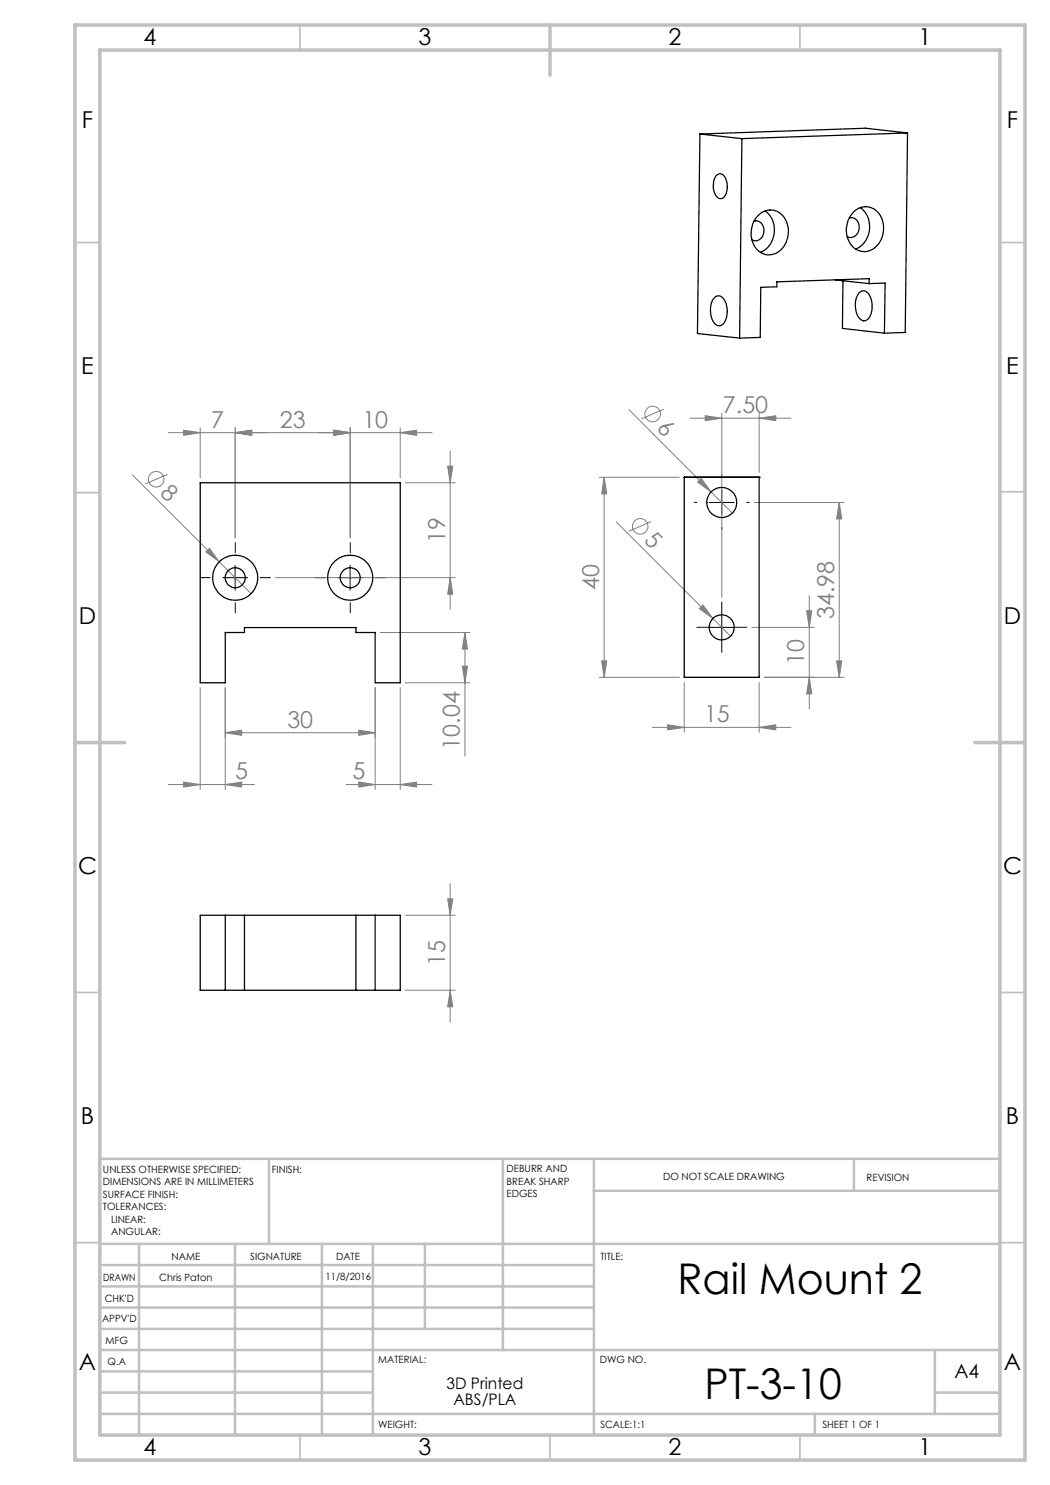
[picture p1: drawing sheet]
<svg xmlns="http://www.w3.org/2000/svg" width="210mm" height="297mm" viewBox="0 0 210 297" stroke-linecap="round" stroke-linejoin="round" font-family="sans-serif">
<g fill="none" stroke="#808080" stroke-width=".2">
<path d="M26.5 95l23.7 23.7M33.4 94.9l-4.4 1.9M33.7 86.5h52.7M36.7 86l3.3 .5-3.3 .6zM40 85.5v10.1M47 86.5l3.3-.5v1.1zM47 85.5v22.1M66.7 86l3.3 .5-3.3 .6zM70 85.5v22.1M80 86.5l3.3-.5v1.1zM80 85.5v10.1M81 96.6h10.1"/>
<path d="M89.5 93.2h1.1l-.6 3.4zM90 90.2v31.7M119.8 95.5h16.1M120.8 95.5l.6 3.3h-1.1zM120.8 95.5v40M125.8 81.9l16.4 16.5M132.8 81.8l-4.5 1.9M138 83.6h20.2M140.2 95.7l2 2.7-2.7-2zM141 83.1l3.4 .5-3.4 .5zM142.2 98.4l4.3 4.2M144.4 82.7v36.8"/>
<path d="M151.8 83.6l3.4-.5v1zM151.8 82.7v11.8M41.2 110.4l.7-.7 2 2.7zM55 115.5h36.1M90 115.5l.6 3.3h-1.1zM123.3 104.4l22.8 22.8M130.2 104.3l-4.4 1.9M150.8 100.5h18M161.9 119.1v22.7M167.9 100.5l.4 3.3h-1zM167.9 100.5v35M40 137.5v20.4"/>
<path d="M45 137.5v20.4M75 137.5v20.4M76 126.5h18M80 137.5v20.4M81 136.6h13M92.5 133.2h1l-.5 3.4zM93 126.5v24.7M93 126.5l.5 3.3h-1zM119.8 135.5h16.1M120.3 132.2h1.1l-.6 3.3zM136.8 136.5v10M140.6 121l2 2.7-2.7-2z"/>
<path d="M150.4 125.5h12.4M151.8 136.5v10M152.9 135.5h15.9M161.3 122.2h1l-.4 3.3zM161.9 135.5l.4 3.3h-1zM167.3 132.2h1l-.4 3.3zM33.7 156.9h17.2M36.7 156.4l3.3 .5-3.3 .5zM45 146.5l3.3-.5v1.1zM45 146.5h30M45 156.9l3.3-.5v1zM69.2 156.9h17.2"/>
<path d="M71.8 146l3.2 .5-3.2 .6zM71.8 156.4l3.2 .5-3.2 .5zM80 156.9l3.3-.5v1zM130.5 145.5h27.7M133.5 145l3.3 .5-3.3 .5zM151.8 145.5l3.4-.5v1zM89.5 179.8h1.1l-.6 3.3zM90 176.7v27.7M81 198h10.1M81 183.1h10.1M90 198l.6 3.4h-1.1z"/>
<circle cx="31.2" cy="95.8" r="1.56"/>
<circle cx="130.5" cy="82.8" r="1.55"/>
<circle cx="128" cy="105.3" r="1.56"/>
</g>
<g fill="none" stroke="#000" stroke-width=".2" stroke-dasharray="15.2 1.3 1.3 1.3">
<path d="M144.4 95.5v-.5M42.1 115.5h-2M47.1 110.5v-2M52.1 115.5h2M65.1 115.5h-2M70.1 110.5v-2M75.1 115.5h2M139.4 100.5h-.5M144.4 105.5v.5M149.4 100.5h.5M47.1 120.5v2M70.1 120.5v2"/>
<path d="M141.9 125.5h-2.5M144.4 123v-2.5M144.4 128v2.5M146.9 125.5h2.5"/>
</g>
<path d="M144.4 98v5M44.6 115.5h4.9M47 113.1v4.9M67.6 115.5h4.9M70 113.1v4.9M141.9 100.5h4.9M141.9 125.5h4.9M144.4 123v5" fill="none" stroke="#000" stroke-width=".2"/>
<g fill="none" stroke="#c0c0c0" stroke-width=".35">
<path d="M60 5v5M160 5v5M15 48.5h5M200 48.5h5M15 98.5h5M200 98.4h5M15 198.5h5M200 198.5h5M15 248.5h5M200 248.5h5M60 287v5M110 287v5"/>
<path d="M160 287v5"/>
</g>
<g fill="none" stroke="#c0c0c0" stroke-width=".5">
<path d="M53.8 231.8v17M100.6 231.8v38.2M118.8 231.8v55.2M118.8 238.2h81.2M170.8 231.8v6.4M200 231.8h-180v55.2M20 248.8h180M20 257.3h98.8M20 253h98.8M27.8 248.8v38.2M47 248.8v38.2M64.4 248.8v38.2"/>
<path d="M74.6 248.8v38.2M85 248.8v17M20 265.8h98.8M20 261.5h98.8M20 278.5h54.6M20 274.3h54.6M20 270h180M187 278.5h13M187 270v12.8M20 282.8h180M163 282.8v4.2"/>
</g>
<path d="M15 5h190v287h-190zM20 10h180v277h-180zM110 5v10M15 148.5h10M195 148.5h10" fill="none" stroke="#c0c0c0" stroke-width=".7"/>
<g fill="#808080">
<path d="M140.2 95.7l2 2.7-2.7-2z"/>
<path d="M140.6 121l2 2.7-2.7-2z"/>
<path d="M41.2 110.4l.7-.7 2 2.7z"/>
<path d="M151.8 83.6l3.4-.5v1zM141 83.1l3.4 .5-3.4 .5z"/>
<path d="M36.7 86l3.3 .5-3.3 .6zM47 86.5l3.3-.5v1.1z"/>
<path d="M47 86.5l3.3-.5v1.1zM66.7 86l3.3 .5-3.3 .6z"/>
<path d="M36.7 156.4l3.3 .5-3.3 .5zM45 156.9l3.3-.5v1z"/>
<path d="M71.8 156.4l3.2 .5-3.2 .5zM80 156.9l3.3-.5v1z"/>
<path d="M66.7 86l3.3 .5-3.3 .6zM80 86.5l3.3-.5v1.1z"/>
<path d="M120.3 132.2h1.1l-.6 3.3zM120.8 95.5l.6 3.3h-1.1zM161.9 135.5l.4 3.3h-1zM161.3 122.2h1l-.4 3.3zM167.3 132.2h1l-.4 3.3zM167.9 100.5l.4 3.3h-1z"/>
<path d="M93 126.5l.5 3.3h-1zM92.5 133.2h1l-.5 3.4z"/>
<path d="M90 198l.6 3.4h-1.1zM89.5 179.8h1.1l-.6 3.3z"/>
<path d="M89.5 93.2h1.1l-.6 3.4zM90 115.5l.6 3.3h-1.1z"/>
<path d="M45 146.5l3.3-.5v1.1zM71.8 146l3.2 .5-3.2 .6z"/>
<path d="M133.5 145l3.3 .5-3.3 .5zM151.8 145.5l3.4-.5v1z"/>
</g>
<g fill="none" stroke="#000" stroke-width=".25">
<path d="M140 26.8l-.5 39.9 8.4 .9M140 26.8l8.4 .9M143.3 35.1a1.15 1.15 0 0 1 1.2-.2 1.15 1.15 0 0 1 .7 1 3.4 3.4 0 0 1-.6 3.7 1.11 1.11 0 0 1-1.6-.9 3.9 3.9 0 0 1 .3-3.6zM148.4 27.7l-.5 39.9M181.5 26.6l-.5 39.9-4.1 .1M181.5 26.6l-33.1 1.1M181.5 26.6l-8.4-1-33.1 1.2M142.9 59.5a1.25 1.25 0 0 1 2.1 .6 4.5 4.5 0 0 1-.4 4.7 1.22 1.22 0 0 1-2-.6 4.4 4.4 0 0 1 .3-4.7zM150.8 44.2a1.85 1.85 0 0 1 1.8 2.8 1.58 1.58 0 0 1-2.2 1M151.4 43.3a3.4 3.4 0 0 1 3.6-1.2 3.4 3.4 0 0 1 2.5 2.8 4.7 4.7 0 0 1-3.2 6 3.7 3.7 0 0 1-4.1-3.6 5.6 5.6 0 0 1 1.2-4zM153 42.2a4.9 4.9 0 0 1-.9 8.3M167 56l6.8 .7"/>
<path d="M168.6 56.2l-.1 9.5 8.4 .9M169.9 43.6a1.81 1.81 0 0 1 1.7 .8 1.81 1.81 0 0 1 .1 1.9 1.62 1.62 0 0 1-2.3 1M170.7 42.4a3.4 3.4 0 0 1 3.5-.9 3.4 3.4 0 0 1 2.3 2.7 4.7 4.7 0 0 1-3.2 6.1 3.7 3.7 0 0 1-4-3.7 5.4 5.4 0 0 1 1.4-4.2zM171.8 58.6a1.27 1.27 0 0 1 2.2 .6 4.2 4.2 0 0 1-.5 4.7 1.4 1.4 0 0 1-2.1-1.1 4.5 4.5 0 0 1 .4-4.2zM172 41.6a4.9 4.9 0 0 1-.9 8.2M173.8 56.7v-1l-18.4 .7v1l-3.2 .1-.2 10-4.1 .1M173.8 56.7l3.2-.1-.1 10M40 96.6h40v40h-5v-10.1h-3.8v-1h-22.3v1h-3.9v10.1h-5zM136.8 95.5h.1M136.8 95.5v40h15v-40M136.8 95.5h15M151.8 95.5h.1"/>
<path d="M40 183.1h40v14.9h-40zM45 183.1v14.9M48.9 183.1v14.9M71.2 183.1v14.9M75 183.1v14.9"/>
<circle cx="47" cy="115.5" r="1.99"/>
<circle cx="47" cy="115.5" r="4.5"/>
<circle cx="70" cy="115.5" r="1.99"/>
<circle cx="70" cy="115.5" r="4.5"/>
<circle cx="144.3" cy="100.5" r="2.99"/>
<circle cx="144.3" cy="125.5" r="2.49"/>
</g>
<g font-size="8.5">
<text x="135.5" y="258.8">Rail Mount 2</text>
<text x="140.9" y="279.7">PT-3-10</text>
</g>
<g font-size="4.7">
<text x="28.7" y="9">4</text>
<text x="83.7" y="9">3</text>
<text x="133.7" y="9">2</text>
<text x="183.7" y="9">1</text>
<text x="16.4" y="25.5">F</text>
<text x="201.4" y="25.5">F</text>
<text x="16.2" y="74.8">E</text>
<text x="201.2" y="74.8">E</text>
<text x="15.8" y="124.8">D</text>
<text x="200.8" y="124.8">D</text>
<text x="15.6" y="174.8">C</text>
<text x="200.6" y="174.8">C</text>
<text x="16.2" y="224.8">B</text>
<text x="201.2" y="224.8">B</text>
<text x="15.8" y="274">A</text>
<text x="200.8" y="274">A</text>
<text x="28.7" y="291">4</text>
<text x="83.7" y="291">3</text>
<text x="133.7" y="291">2</text>
<text x="183.7" y="291">1</text>
</g>
<g font-size="4.7" fill="#808080">
<text x="144.6" y="82.6">7.50</text>
<text x="42.3" y="85.5">7</text>
<text x="56" y="85.5">23</text>
<text x="72.5" y="85.5">10</text>
<text x="131.2" y="85.8" transform="rotate(45 131.2 85.8)">6</text>
<text x="31.9" y="98.9" transform="rotate(45 31.9 98.9)">8</text>
<text x="89" y="108.6" transform="rotate(-90 89 108.6)">19</text>
<text x="128.7" y="108.3" transform="rotate(45 128.7 108.3)">5</text>
<text x="119.8" y="118" transform="rotate(-90 119.8 118)">40</text>
<text x="166.8" y="123.8" transform="rotate(-90 166.8 123.8)">34.98</text>
<text x="160.8" y="133" transform="rotate(-90 160.8 133)">10</text>
<text x="57.5" y="145.5">30</text>
<text x="92" y="149.9" transform="rotate(-90 92 149.9)">10.04</text>
<text x="140.8" y="144.4">15</text>
<text x="47" y="155.9">5</text>
<text x="70.5" y="155.9">5</text>
<text x="89" y="193.1" transform="rotate(-90 89 193.1)">15</text>
</g>
<text font-size="3.9" x="190.9" y="275.5">A4</text>
<g font-size="3.2">
<text x="89.3" y="277.9">3D Printed</text>
<text x="90.7" y="281.1">ABS/PLA</text>
</g>
<g font-size="2">
<text x="20.6" y="234.6">UNLESS OTHERWISE SPECIFIED:</text>
<text x="20.6" y="237.1">DIMENSIONS ARE IN MILLIMETERS</text>
<text x="20.6" y="239.6">SURFACE FINISH:</text>
<text x="54.4" y="234.6">FINISH:</text>
<text x="101.3" y="234.5">DEBURR AND</text>
<text x="101.3" y="237">BREAK SHARP</text>
<text x="101.3" y="239.5">EDGES</text>
<text x="132.6" y="236">DO NOT SCALE DRAWING</text>
<text x="173.3" y="236.2">REVISION</text>
<text x="20.6" y="242.1">TOLERANCES:</text>
<text x="22.2" y="244.6">LINEAR:</text>
<text x="22.2" y="247.1">ANGULAR:</text>
<text x="34.3" y="252">NAME</text>
<text x="50" y="251.9">SIGNATURE</text>
<text x="67.2" y="251.9">DATE</text>
<text x="120.1" y="251.9">TITLE:</text>
<text x="20.6" y="256.1">DRAWN</text>
<text x="31.8" y="256.1">Chris Paton</text>
<text x="65.1" y="255.9">11/8/2016</text>
<text x="20.9" y="260.3">CHK'D</text>
<text x="20.4" y="264.4">APPV'D</text>
<text x="21.1" y="268.8">MFG</text>
<text x="21.5" y="273">Q.A</text>
<text x="75.6" y="272.5">MATERIAL:</text>
<text x="120" y="272.5">DWG NO.</text>
<text x="75.6" y="285.5">WEIGHT:</text>
<text x="120.1" y="285.6">SCALE:1:1</text>
<text x="164.5" y="285.6">SHEET 1 OF 1</text>
</g>
</svg>
